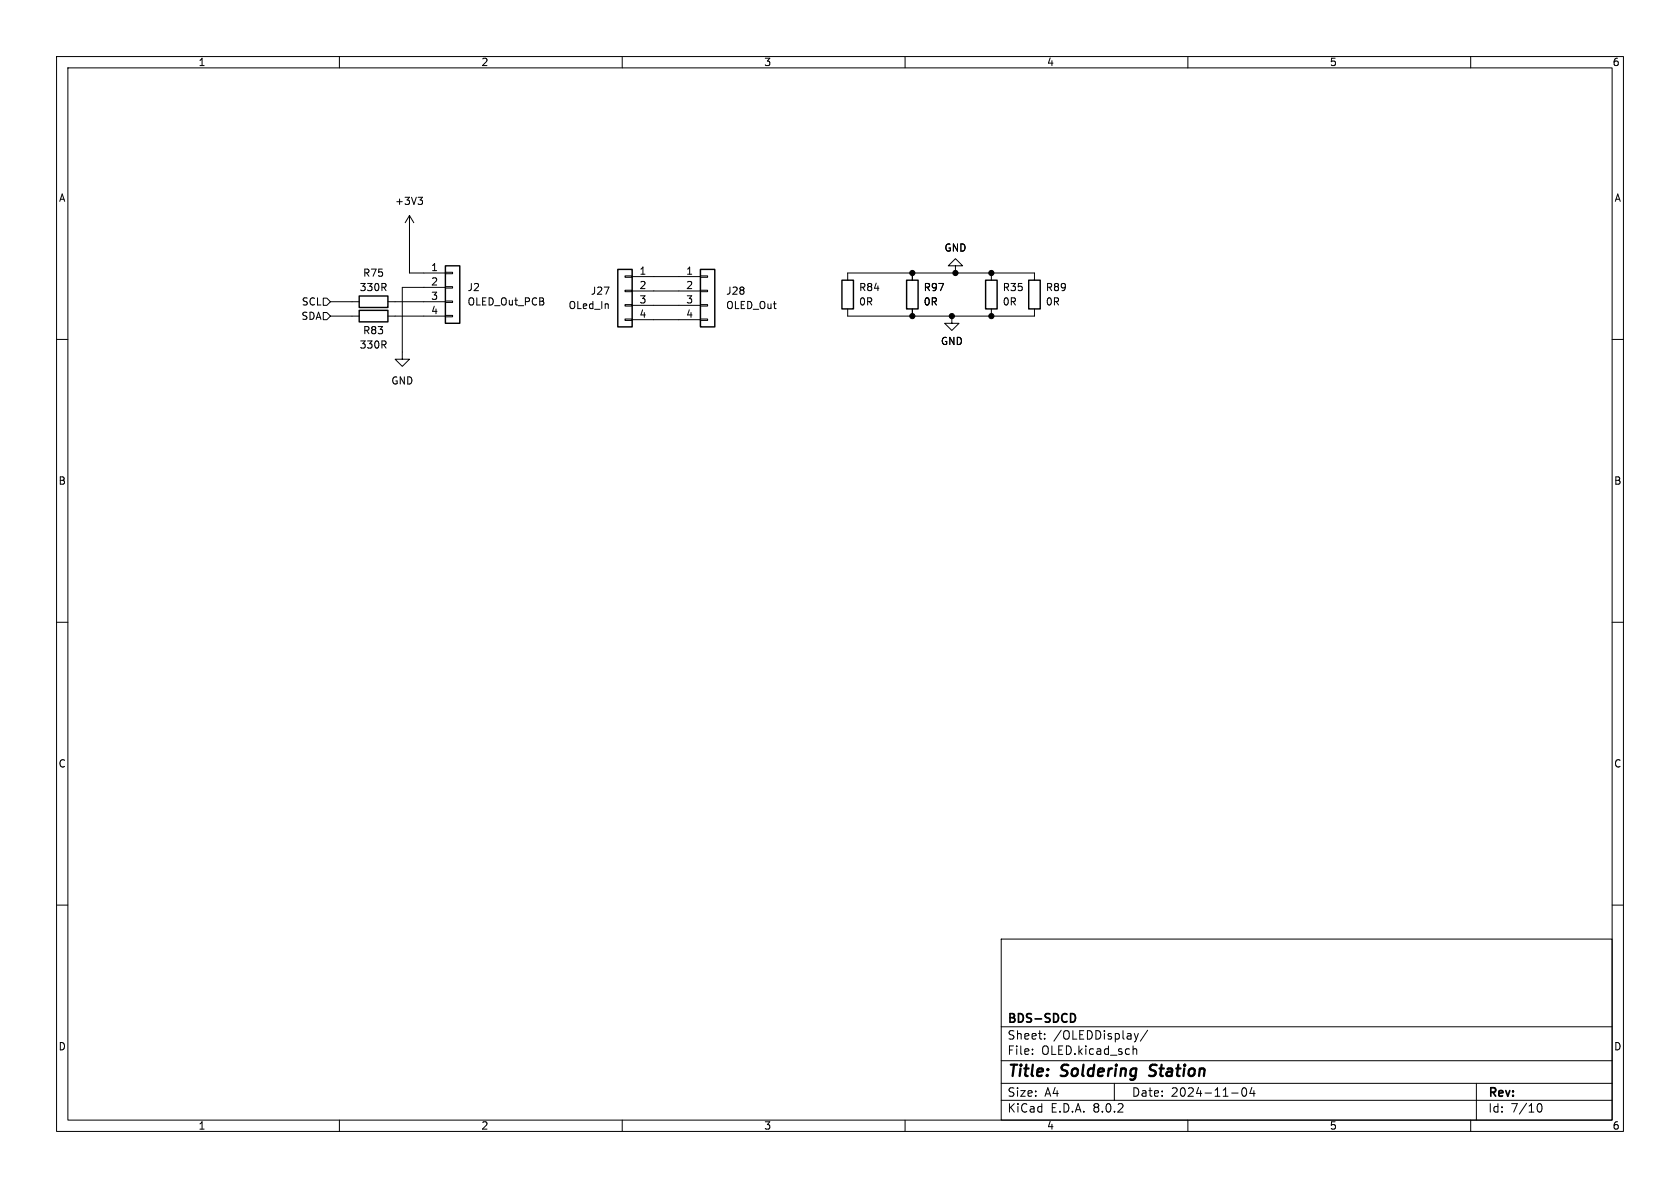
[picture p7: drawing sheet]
<svg xmlns="http://www.w3.org/2000/svg" width="297mm" height="210mm" viewBox="0 0 297 210" stroke-linecap="round" stroke-linejoin="round" font-family="sans-serif">
<g fill="none" stroke="#000" stroke-width=".18">
<path d="M10 10h277v190h-277zM12 12h273v186h-273zM60 10v2M110 10v2M160 10v2M210 10v2M260 10v2M72.4 38.1l-.8 1.3M72.4 38.1v10.2h6.3M72.4 38.1l.8 1.3M73.9 34.9h.8l-.4 .5M74.4 35.4l.3 .2v.3l-.3 .2"/>
<path d="M10 60h2M57.1 52.7h.7l.6 .6-.6 .7h-.7zM57.1 55.2h.7l.6 .7-.6 .6h-.7zM58.4 53.3h5.1M58.4 55.9h5.1M68.6 53.3h10.1M68.6 55.9h10.1M78.7 55.8h1.3v.2h-1.3zM78.7 53.2h1.3v.3h-1.3zM78.7 50.7h1.3v.2h-1.3zM78.7 48.1h1.3v.3h-1.3zM78.7 50.8h-7.6v12.7h1.3l-1.3 1.3-1.3-1.3h1.3"/>
<path d="M110.5 56.4h1.3v.2h-1.3zM110.5 53.8h1.3v.3h-1.3zM110.5 51.3h1.3v.3h-1.3zM110.5 48.8h1.3v.2h-1.3zM111.8 48.9h12M111.8 51.4h12M111.8 54h12M111.8 56.5h12M123.8 56.4h1.3v.2h-1.3zM123.8 53.8h1.3v.3h-1.3zM123.8 51.3h1.3v.3h-1.3zM123.8 48.8h1.3v.2h-1.3z"/>
<path d="M149.9 54.6v1.3h33v-1.3M149.9 49.5v-1.2h33v1.2M161.3 48.3v1.2M161.3 54.6v1.3M168.3 55.9v1.3h1.2l-1.2 1.2-1.3-1.2h1.3M168.9 47h1.3l-1.3-1.3-1.3 1.3h1.3v1.3M175.3 48.3v1.2M175.3 54.6v1.3M285 60h2M10 110h2M285 110h2M10 160h2"/>
<path d="M285 160h2M177 166h108v32h-108zM60 198v2M110 198v2M160 198v2M177 194.5h108M177 191.5h108M177 187.5h108M177 181.5h108M182.5 186.3v.1M182.5 185.5v.1M184.7 183.6v.1"/>
<path d="M184.7 182.8v.1M197 191.5v3M200.3 184.9v1.5M200.3 185.5l.2-.1 .4 .1 .1 .9M200.5 182.7l.4 1M200.9 183.7l-.2 .4M201.2 182.7l-.3 1M202.9 182.1l-1.3 2M210 198v2M217.7 193.2h1.2M219.7 192.4l.2-.1a.81 .81 0 0 1 .6 .6 .81 .81 0 0 1-.3 .8l-.2 .1a.81 .81 0 0 1-.3-1.4zM221.3 192.2l-.3 1.1h.9"/>
<path d="M221.7 192.8v1M260 198v2M261 191.5v6.5M271.7 195.7l.2-.5 .2-.1a.8 .8 0 0 1 .5 .7 .8 .8 0 0 1-.5 .8l-.2-.1-.2-.5"/>
</g>
<path d="M203.1 190.1l.3 .1M203.4 188.4l-.1 .2 .1 .4" fill="none" stroke="#000" stroke-width=".4"/>
<path d="M189.6 179.2a.81 .81 0 0 1 .5 .7 .81 .81 0 0 1-.5 .8" fill="none" stroke="#000" stroke-width=".3"/>
<path d="M63.5 52.3h5.1v2.1h-5.1zM63.5 54.9h5.1v2h-5.1zM78.7 47h2.6v10.2h-2.6zM109.2 47.6h2.6v10.2h-2.6zM123.8 47.6h2.6v10.2h-2.6zM148.8 49.5h2.1v5.1h-2.1zM160.3 49.5h2v5.1h-2zM174.2 49.5h2.1v5.1h-2.1zM181.9 49.5h2v5.1h-2z" fill="none" stroke="#000" stroke-width=".25"/>
<g fill="#000" stroke="#000" stroke-width=".18">
<circle cx="161.3" cy="55.9" r=".46"/>
<circle cx="161.3" cy="48.3" r=".46"/>
<circle cx="168.3" cy="55.9" r=".46"/>
<circle cx="168.9" cy="48.3" r=".46"/>
<circle cx="175.3" cy="48.3" r=".46"/>
<circle cx="175.3" cy="55.9" r=".46"/>
</g>
<g font-size="2.8">
<text x="178" y="190.9">Title:</text>
<text x="187.7" y="190.9">Soldering</text>
<text x="204.1" y="190.9">Station</text>
</g>
<g font-size="2.1">
<text x="178" y="184">Sheet:</text>
<text x="178" y="181.2">BDS-SDCD</text>
<text x="186.2" y="184">/OLEDDisplay/</text>
<text x="178" y="186.7">File:</text>
<text x="184.1" y="186.7">OLED.kicad_sch</text>
<text x="178" y="196.9">KiCad</text>
<text x="178" y="194.1">Size:</text>
<text x="184.7" y="194.1">A4</text>
<text x="185.7" y="196.9">E.D.A.</text>
<text x="193.3" y="196.9">8.0.2</text>
<text x="200" y="194.1">Date:</text>
<text x="207" y="194.1">2024-11-04</text>
<text x="263" y="194.3">Rev:</text>
<text x="263" y="196.9">Id:</text>
<text x="267.1" y="196.9">7/10</text>
</g>
<g font-size="1.8">
<text x="35" y="11.9">1</text>
<text x="85" y="11.9">2</text>
<text x="135" y="11.9">3</text>
<text x="185" y="11.9">4</text>
<text x="235" y="11.9">5</text>
<text x="285" y="11.9">6</text>
<text x="10.3" y="35.9">A</text>
<text x="285.3" y="35.9">A</text>
<text x="69.7" y="36.4">+3V3</text>
<text x="166.9" y="44.7">GND</text>
<text x="63.5" y="51.7">330R</text>
<text x="64.1" y="49.1">R75</text>
<text x="76.1" y="48">1</text>
<text x="76.1" y="50.5">2</text>
<text x="76.1" y="53.1">3</text>
<text x="82.6" y="51.7">J2</text>
<text x="104.4" y="52.3">J27</text>
<text x="113" y="48.6">1</text>
<text x="113" y="51.2">2</text>
<text x="113" y="53.7">3</text>
<text x="121.2" y="48.6">1</text>
<text x="121.2" y="51.2">2</text>
<text x="121.2" y="53.7">3</text>
<text x="128.3" y="52.3">J28</text>
<text x="151.8" y="51.7">R84</text>
<text x="163.2" y="51.7">R97</text>
<text x="177.2" y="51.7">R35</text>
<text x="184.8" y="51.7">R89</text>
<text x="53.2" y="56.7">SDA</text>
<text x="53.2" y="54.2">SCL</text>
<text x="64.1" y="59.3">R83</text>
<text x="76.1" y="55.6">4</text>
<text x="82.6" y="54.2">OLED_Out_PCB</text>
<text x="100.4" y="54.8">OLed_In</text>
<text x="113" y="56.3">4</text>
<text x="121.2" y="56.3">4</text>
<text x="128.3" y="54.8">OLED_Out</text>
<text x="151.8" y="54.2">0R</text>
<text x="163.2" y="54.2">0R</text>
<text x="177.2" y="54.2">0R</text>
<text x="184.8" y="54.2">0R</text>
<text x="63.5" y="61.8">330R</text>
<text x="166.2" y="61.2">GND</text>
<text x="69.1" y="68.2">GND</text>
<text x="10.3" y="85.9">B</text>
<text x="285.3" y="85.9">B</text>
<text x="10.3" y="135.9">C</text>
<text x="285.3" y="135.9">C</text>
<text x="10.3" y="185.9">D</text>
<text x="285.3" y="185.9">D</text>
<text x="35" y="199.9">1</text>
<text x="85" y="199.9">2</text>
<text x="135" y="199.9">3</text>
<text x="185" y="199.9">4</text>
<text x="235" y="199.9">5</text>
<text x="285" y="199.9">6</text>
</g>
</svg>
